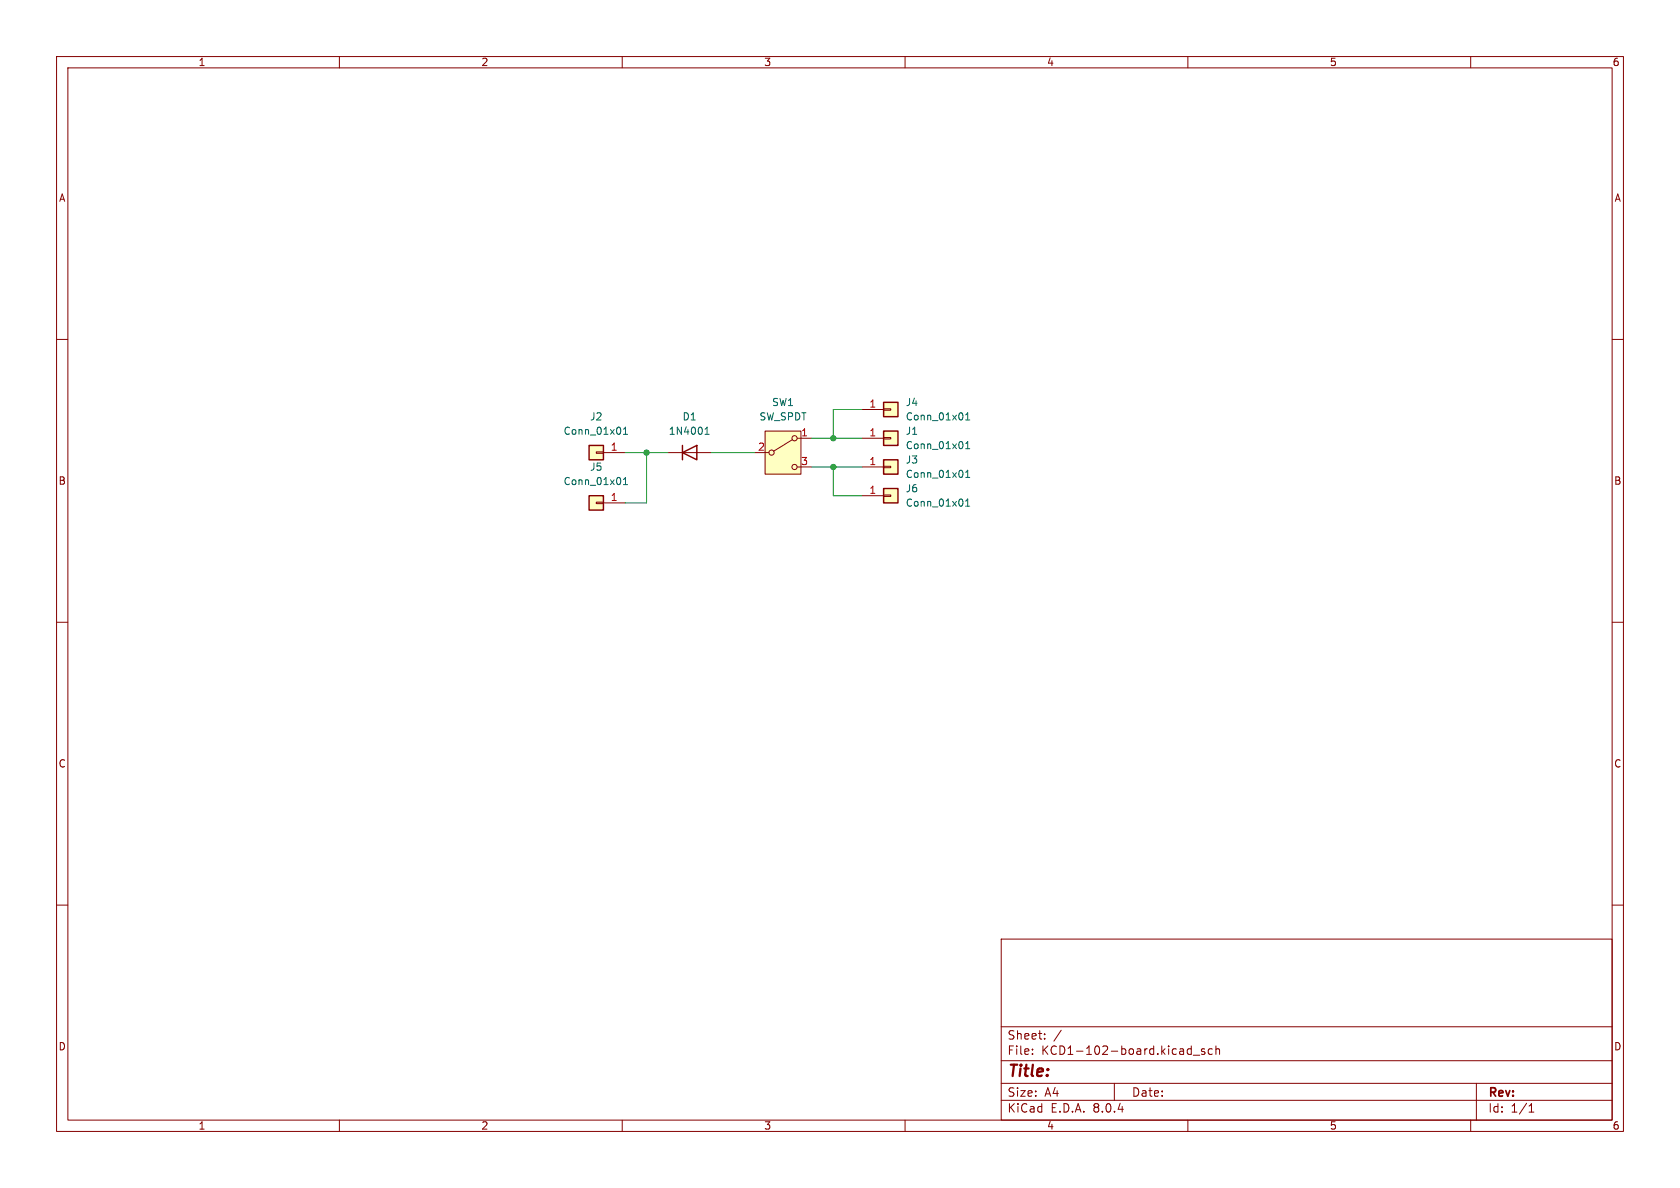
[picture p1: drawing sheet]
<svg xmlns="http://www.w3.org/2000/svg" width="297mm" height="210mm" viewBox="0 0 297 210" stroke-linecap="round" stroke-linejoin="round" font-family="sans-serif">
<g fill="none" stroke="#840000" stroke-width=".18">
<path d="M10 10h277v190h-277zM12 12h273v186h-273zM60 10v2M110 10v2M160 10v2M210 10v2M260 10v2M10 60h2M285 60h2M10 110h2M285 110h2M10 160h2"/>
<path d="M285 160h2M177 166h108v32h-108zM60 198v2M110 198v2M160 198v2M177 194.5h108M177 191.5h108M177 187.5h108M177 181.5h108M182.5 186.3v.1M182.5 185.5v.1M184.7 183.6v.1"/>
<path d="M184.7 182.8v.1M187.6 182.1l-1.3 2M197 191.5v3M210 198v2M210.2 185.4l.4 .1M210.6 184.9v1.5M210.6 186.3l-.4 .1M211 186.5h1.1M213 185.5l-.4-.1-.2 .2 .1 .2 .5 .2v.3h-.6M214.3 185.5l-.4-.1-.3 .3v.4l.1 .2h.6M215 185.5l.2-.1 .3 .1 .1 .9M215 184.9v1.5"/>
<path d="M260 198v2M261 191.5v6.5M270.3 196.6h.9M270.3 195.5l.4-.4v1.5"/>
</g>
<path d="M156.2 86.4h2.5v2.5h-2.5z" fill="#ffffc2"/>
<path d="M152.4 87.6h3.8M156.2 87.5h1.3v.3h-1.3z" fill="none" stroke="#840000" stroke-width=".18"/>
<path d="M156.2 86.4h2.5v2.5h-2.5z" fill="none" stroke="#840000" stroke-width=".25"/>
<path d="M170.7 89.5h.7M170.7 88.6l.4-.4v1.3" fill="none" stroke="#006464" stroke-width=".18"/>
<path d="M156.2 71.1h2.5v2.6h-2.5z" fill="#ffffc2"/>
<path d="M152.4 72.4h3.8M156.2 72.3h1.3v.2h-1.3z" fill="none" stroke="#840000" stroke-width=".18"/>
<path d="M156.2 71.1h2.5v2.6h-2.5z" fill="none" stroke="#840000" stroke-width=".25"/>
<path d="M170.7 74.2h.7M170.7 73.3l.4-.3v1.2" fill="none" stroke="#006464" stroke-width=".18"/>
<path d="M104.1 78.7h2.6v2.6h-2.6z" fill="#ffffc2"/>
<path d="M105.4 79.9h1.3v.2h-1.3zM106.7 80h3.8M118.1 80h7.6" fill="none" stroke="#840000" stroke-width=".18"/>
<path d="M104.1 78.7h2.6v2.6h-2.6zM120.6 78.7v2.6M120.6 80l2.6-1.3v2.6z" fill="none" stroke="#840000" stroke-width=".25"/>
<path d="M110.2 76.8h.7M110.2 75.9l.4-.4v1.3M124.6 76.8h.8M124.6 75.9l.4-.4v1.3" fill="none" stroke="#006464" stroke-width=".18"/>
<path d="M156.2 76.2h2.5v2.5h-2.5z" fill="#ffffc2"/>
<path d="M152.4 77.5h3.8M156.2 77.3h1.3v.3h-1.3z" fill="none" stroke="#840000" stroke-width=".18"/>
<path d="M156.2 76.2h2.5v2.5h-2.5z" fill="none" stroke="#840000" stroke-width=".25"/>
<path d="M170.7 79.3h.7M170.7 78.4l.4-.4v1.3" fill="none" stroke="#006464" stroke-width=".18"/>
<path d="M104.1 87.6h2.6v2.6h-2.6z" fill="#ffffc2"/>
<path d="M105.4 88.8h1.3v.2h-1.3zM106.7 88.9h3.8" fill="none" stroke="#840000" stroke-width=".18"/>
<path d="M104.1 87.6h2.6v2.6h-2.6z" fill="none" stroke="#840000" stroke-width=".25"/>
<path d="M110.2 85.7h.7M110.2 84.8l.4-.4v1.3" fill="none" stroke="#006464" stroke-width=".18"/>
<path d="M156.2 81.3h2.5v2.5h-2.5z" fill="#ffffc2"/>
<path d="M152.4 82.6h3.8M156.2 82.4h1.3v.3h-1.3z" fill="none" stroke="#840000" stroke-width=".18"/>
<path d="M156.2 81.3h2.5v2.5h-2.5z" fill="none" stroke="#840000" stroke-width=".25"/>
<path d="M170.7 84.4h.7M170.7 83.5l.4-.4v1.3" fill="none" stroke="#006464" stroke-width=".18"/>
<path d="M135.3 76.2h6.3v7.6h-6.3z" fill="#ffffc2"/>
<g fill="none" stroke="#840000" stroke-width=".18">
<path d="M135.3 76.2h6.3v7.6h-6.3zM140.1 77.7l-3.3 2.1M141 77.5h2.5M133.3 80h2.6M141 82.6h2.5"/>
<circle cx="140.5" cy="77.5" r=".46"/>
<circle cx="136.4" cy="80" r=".46"/>
<circle cx="140.5" cy="82.6" r=".46"/>
</g>
<path d="M143.5 77.5h8.9M152.4 72.4h-5.1v5.1M110.5 80h7.6M114.3 80v8.9h-3.8M125.7 80h7.6M143.5 82.6h8.9M147.3 82.6v5h5.1" fill="none" stroke="#009600" stroke-width=".18"/>
<g fill="#009600" stroke="#009600" stroke-width=".18">
<circle cx="114.3" cy="80" r=".46"/>
<circle cx="147.3" cy="77.5" r=".46"/>
<circle cx="147.3" cy="82.6" r=".46"/>
</g>
<text font-size="2.8" fill="#840000" x="178" y="190.9">Title:</text>
<g font-size="2.1" fill="#840000">
<text x="178" y="184">Sheet:</text>
<text x="178" y="186.7">File:</text>
<text x="184.1" y="186.7">KCD1-102-board.kicad_sch</text>
<text x="178" y="196.9">KiCad</text>
<text x="178" y="194.1">Size:</text>
<text x="184.7" y="194.1">A4</text>
<text x="185.7" y="196.9">E.D.A.</text>
<text x="193.3" y="196.9">8.0.4</text>
<text x="200" y="194.1">Date:</text>
<text x="263" y="194.3">Rev:</text>
<text x="263" y="196.9">Id:</text>
<text x="267.1" y="196.9">1/1</text>
</g>
<g font-size="1.8" fill="#840000">
<text x="35" y="11.9">1</text>
<text x="85" y="11.9">2</text>
<text x="135" y="11.9">3</text>
<text x="185" y="11.9">4</text>
<text x="235" y="11.9">5</text>
<text x="285" y="11.9">6</text>
<text x="10.3" y="35.9">A</text>
<text x="285.3" y="35.9">A</text>
<text x="10.3" y="85.9">B</text>
<text x="285.3" y="85.9">B</text>
<text x="10.3" y="135.9">C</text>
<text x="285.3" y="135.9">C</text>
<text x="10.3" y="185.9">D</text>
<text x="285.3" y="185.9">D</text>
<text x="35" y="199.9">1</text>
<text x="85" y="199.9">2</text>
<text x="135" y="199.9">3</text>
<text x="185" y="199.9">4</text>
<text x="235" y="199.9">5</text>
<text x="285" y="199.9">6</text>
</g>
<g font-size="1.8" fill="#006464">
<text x="136.4" y="72">SW1</text>
<text x="160" y="72">J4</text>
<text x="99.5" y="77.1">Conn_01x01</text>
<text x="104.2" y="74.5">J2</text>
<text x="118.1" y="77.1">1N4001</text>
<text x="120.6" y="74.5">D1</text>
<text x="134.2" y="74.5">SW_SPDT</text>
<text x="160" y="74.5">Conn_01x01</text>
<text x="160" y="77.1">J1</text>
<text x="104.2" y="83.4">J5</text>
<text x="160" y="79.6">Conn_01x01</text>
<text x="160" y="82.1">J3</text>
<text x="99.5" y="86">Conn_01x01</text>
<text x="160" y="87.2">J6</text>
<text x="160" y="89.8">Conn_01x01</text>
<text x="160" y="84.7">Conn_01x01</text>
</g>
<g font-size="1.8" fill="#a90000">
<text x="141.5" y="77.2">1</text>
<text x="153.6" y="72.1">1</text>
<text x="153.6" y="77.2">1</text>
<text x="107.9" y="79.8">1</text>
<text x="133.9" y="79.8">2</text>
<text x="141.5" y="82.3">3</text>
<text x="153.6" y="82.3">1</text>
<text x="107.9" y="88.6">1</text>
<text x="153.6" y="87.4">1</text>
</g>
</svg>
